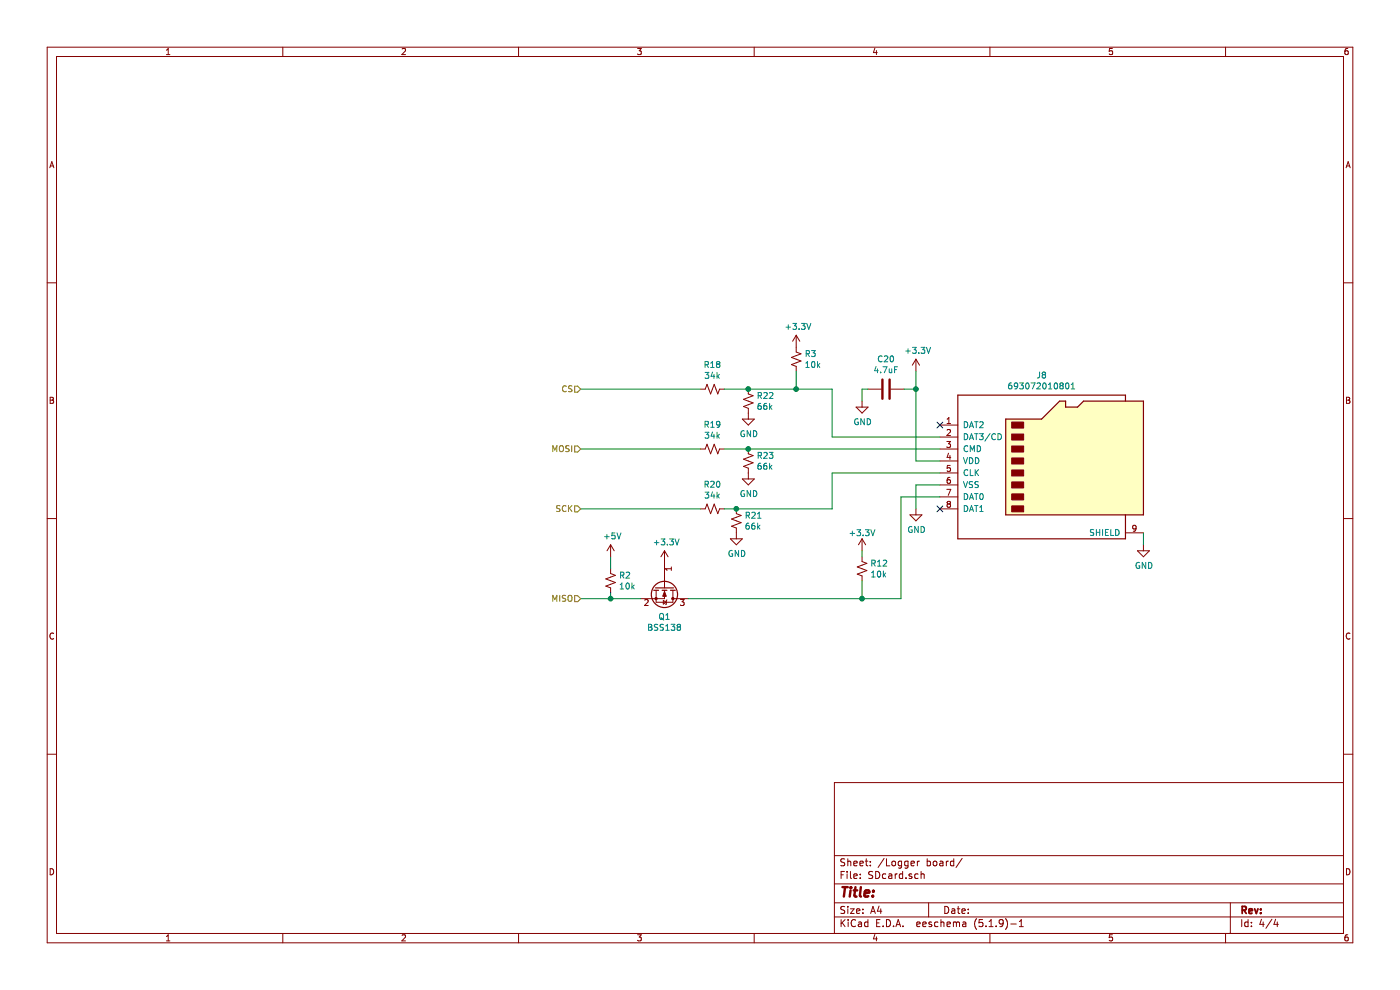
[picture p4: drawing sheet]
EESchema Schematic File Version 4
EELAYER 30 0
EELAYER END
$Descr A4 11693 8268
encoding utf-8
Sheet 4 4
Title ""
Date ""
Rev ""
Comp ""
Comment1 ""
Comment2 ""
Comment3 ""
Comment4 ""
$EndDescr
$Comp
L Connector:Micro_SD_Card J3
U 1 1
P 8750 3850
AR Path="/5B9D8C66/5B9D7E5B" Ref="J3"  Part="1" 
AR Path="/5B9D7D87/5B9D7E5B" Ref="J2"  Part="1" 
AR Path="/60A2C79F/5B9D7D87/5B9D7E5B" Ref="J9"  Part="1" 
AR Path="/60A2C79F/5B9D7E5B" Ref="J8"  Part="1" 
F 0 "J8" H 8700 4567 50  0000 C CNN
F 1 "693072010801" H 8700 4476 50  0000 C CNN
F 2 "canhw_footprints:microSD_Molex_WM6698CT-ND" H 9900 4150 50  0001 C CNN
F 3 "http://katalog.we-online.de/em/datasheet/693072010801.pdf" H 8750 3850 50  0001 C CNN
	1    8750 3850
	1    0    0    -1  
$EndComp
NoConn ~ 7850 3550
NoConn ~ 7850 4250
$Comp
L power:+3.3V #PWR020
U 1 1
P 7650 3100
AR Path="/5B9D8C66/5B9D7FBA" Ref="#PWR020"  Part="1" 
AR Path="/5B9D7D87/5B9D7FBA" Ref="#PWR017"  Part="1" 
AR Path="/60A2C79F/5B9D7D87/5B9D7FBA" Ref="#PWR074"  Part="1" 
AR Path="/60A2C79F/5B9D7FBA" Ref="#PWR057"  Part="1" 
F 0 "#PWR057" H 7650 2950 50  0001 C CNN
F 1 "+3.3V" H 7665 3273 50  0000 C CNN
F 2 "" H 7650 3100 50  0001 C CNN
F 3 "" H 7650 3100 50  0001 C CNN
	1    7650 3100
	1    0    0    -1  
$EndComp
Wire Wire Line
	7850 3850 7650 3850
Wire Wire Line
	7650 3850 7650 3250
$Comp
L Device:C C7
U 1 1
P 7400 3250
AR Path="/5B9D8C66/5B9D8023" Ref="C7"  Part="1" 
AR Path="/5B9D7D87/5B9D8023" Ref="C6"  Part="1" 
AR Path="/60A2C79F/5B9D7D87/5B9D8023" Ref="C26"  Part="1" 
AR Path="/60A2C79F/5B9D8023" Ref="C20"  Part="1" 
F 0 "C20" V 7148 3250 50  0000 C CNN
F 1 "4.7uF" V 7239 3250 50  0000 C CNN
F 2 "Capacitor_SMD:C_0805_2012Metric_Pad1.15x1.40mm_HandSolder" H 7438 3100 50  0001 C CNN
F 3 "~" H 7400 3250 50  0001 C CNN
	1    7400 3250
	0    1    1    0   
$EndComp
$Comp
L power:GND #PWR021
U 1 1
P 7200 3350
AR Path="/5B9D8C66/5B9D80DC" Ref="#PWR021"  Part="1" 
AR Path="/5B9D7D87/5B9D80DC" Ref="#PWR018"  Part="1" 
AR Path="/60A2C79F/5B9D7D87/5B9D80DC" Ref="#PWR073"  Part="1" 
AR Path="/60A2C79F/5B9D80DC" Ref="#PWR056"  Part="1" 
F 0 "#PWR056" H 7200 3100 50  0001 C CNN
F 1 "GND" H 7205 3177 50  0000 C CNN
F 2 "" H 7200 3350 50  0001 C CNN
F 3 "" H 7200 3350 50  0001 C CNN
	1    7200 3350
	1    0    0    -1  
$EndComp
Wire Wire Line
	7200 3350 7200 3250
Wire Wire Line
	7200 3250 7250 3250
Wire Wire Line
	7550 3250 7650 3250
Connection ~ 7650 3250
Wire Wire Line
	7650 3250 7650 3100
$Comp
L power:GND #PWR022
U 1 1
P 7650 4250
AR Path="/5B9D8C66/5B9D81F6" Ref="#PWR022"  Part="1" 
AR Path="/5B9D7D87/5B9D81F6" Ref="#PWR019"  Part="1" 
AR Path="/60A2C79F/5B9D7D87/5B9D81F6" Ref="#PWR075"  Part="1" 
AR Path="/60A2C79F/5B9D81F6" Ref="#PWR058"  Part="1" 
F 0 "#PWR058" H 7650 4000 50  0001 C CNN
F 1 "GND" H 7655 4077 50  0000 C CNN
F 2 "" H 7650 4250 50  0001 C CNN
F 3 "" H 7650 4250 50  0001 C CNN
	1    7650 4250
	1    0    0    -1  
$EndComp
Wire Wire Line
	7650 4250 7650 4050
Wire Wire Line
	7650 4050 7850 4050
$Comp
L power:+3.3V #PWR034
U 1 1
P 7200 4600
AR Path="/5B9D8C66/5BD90633" Ref="#PWR034"  Part="1" 
AR Path="/5B9D7D87/5BD90633" Ref="#PWR033"  Part="1" 
AR Path="/60A2C79F/5B9D7D87/5BD90633" Ref="#PWR072"  Part="1" 
AR Path="/60A2C79F/5BD90633" Ref="#PWR055"  Part="1" 
F 0 "#PWR055" H 7200 4450 50  0001 C CNN
F 1 "+3.3V" H 7200 4750 50  0000 C CNN
F 2 "" H 7200 4600 50  0001 C CNN
F 3 "" H 7200 4600 50  0001 C CNN
	1    7200 4600
	1    0    0    -1  
$EndComp
$Comp
L Device:R_Small_US R12
U 1 1
P 7200 4750
F 0 "R12" H 7268 4796 50  0000 L CNN
F 1 "10k" H 7268 4705 50  0000 L CNN
F 2 "" H 7200 4750 50  0001 C CNN
F 3 "~" H 7200 4750 50  0001 C CNN
	1    7200 4750
	1    0    0    -1  
$EndComp
Wire Wire Line
	7200 4600 7200 4650
Wire Wire Line
	7850 4150 7525 4150
Wire Wire Line
	7525 4150 7525 5000
$Comp
L Device:R_Small_US R21
U 1 1
P 6150 4350
F 0 "R21" H 6218 4396 50  0000 L CNN
F 1 "66k" H 6218 4305 50  0000 L CNN
F 2 "" H 6150 4350 50  0001 C CNN
F 3 "~" H 6150 4350 50  0001 C CNN
	1    6150 4350
	1    0    0    -1  
$EndComp
$Comp
L power:GND #PWR060
U 1 1
P 6150 4450
F 0 "#PWR060" H 6150 4200 50  0001 C CNN
F 1 "GND" H 6155 4277 50  0000 C CNN
F 2 "" H 6150 4450 50  0001 C CNN
F 3 "" H 6150 4450 50  0001 C CNN
	1    6150 4450
	1    0    0    -1  
$EndComp
$Comp
L Device:R_Small_US R20
U 1 1
P 5950 4250
F 0 "R20" V 5745 4250 50  0000 C CNN
F 1 "34k" V 5836 4250 50  0000 C CNN
F 2 "" H 5950 4250 50  0001 C CNN
F 3 "~" H 5950 4250 50  0001 C CNN
	1    5950 4250
	0    1    1    0   
$EndComp
$Comp
L Device:R_Small_US R19
U 1 1
P 5950 3750
F 0 "R19" V 5745 3750 50  0000 C CNN
F 1 "34k" V 5836 3750 50  0000 C CNN
F 2 "" H 5950 3750 50  0001 C CNN
F 3 "~" H 5950 3750 50  0001 C CNN
	1    5950 3750
	0    1    1    0   
$EndComp
$Comp
L Device:R_Small_US R23
U 1 1
P 6250 3850
F 0 "R23" H 6318 3896 50  0000 L CNN
F 1 "66k" H 6318 3805 50  0000 L CNN
F 2 "" H 6250 3850 50  0001 C CNN
F 3 "~" H 6250 3850 50  0001 C CNN
	1    6250 3850
	1    0    0    -1  
$EndComp
$Comp
L power:GND #PWR062
U 1 1
P 6250 3950
F 0 "#PWR062" H 6250 3700 50  0001 C CNN
F 1 "GND" H 6255 3777 50  0000 C CNN
F 2 "" H 6250 3950 50  0001 C CNN
F 3 "" H 6250 3950 50  0001 C CNN
	1    6250 3950
	1    0    0    -1  
$EndComp
$Comp
L Device:R_Small_US R18
U 1 1
P 5950 3250
F 0 "R18" V 5745 3250 50  0000 C CNN
F 1 "34k" V 5836 3250 50  0000 C CNN
F 2 "" H 5950 3250 50  0001 C CNN
F 3 "~" H 5950 3250 50  0001 C CNN
	1    5950 3250
	0    1    1    0   
$EndComp
$Comp
L Device:R_Small_US R22
U 1 1
P 6250 3350
F 0 "R22" H 6318 3396 50  0000 L CNN
F 1 "66k" H 6318 3305 50  0000 L CNN
F 2 "" H 6250 3350 50  0001 C CNN
F 3 "~" H 6250 3350 50  0001 C CNN
	1    6250 3350
	1    0    0    -1  
$EndComp
$Comp
L power:GND #PWR061
U 1 1
P 6250 3450
F 0 "#PWR061" H 6250 3200 50  0001 C CNN
F 1 "GND" H 6255 3277 50  0000 C CNN
F 2 "" H 6250 3450 50  0001 C CNN
F 3 "" H 6250 3450 50  0001 C CNN
	1    6250 3450
	1    0    0    -1  
$EndComp
Wire Wire Line
	7200 5000 7525 5000
$Comp
L Device:R_Small_US R3
U 1 1
P 6650 3000
F 0 "R3" H 6718 3046 50  0000 L CNN
F 1 "10k" H 6718 2955 50  0000 L CNN
F 2 "" H 6650 3000 50  0001 C CNN
F 3 "~" H 6650 3000 50  0001 C CNN
	1    6650 3000
	1    0    0    -1  
$EndComp
$Comp
L power:+3.3V #PWR017
U 1 1
P 6650 2900
F 0 "#PWR017" H 6650 2750 50  0001 C CNN
F 1 "+3.3V" H 6665 3073 50  0000 C CNN
F 2 "" H 6650 2900 50  0001 C CNN
F 3 "" H 6650 2900 50  0001 C CNN
	1    6650 2900
	1    0    0    -1  
$EndComp
Wire Wire Line
	6950 3950 7850 3950
Wire Wire Line
	6950 3950 6950 4250
Wire Wire Line
	6050 4250 6150 4250
Connection ~ 6150 4250
Wire Wire Line
	6150 4250 6950 4250
Wire Wire Line
	5850 4250 4850 4250
Wire Wire Line
	4850 3750 5850 3750
Wire Wire Line
	6050 3750 6250 3750
Connection ~ 6250 3750
Wire Wire Line
	6250 3750 7850 3750
Wire Wire Line
	7850 3650 6950 3650
Wire Wire Line
	6950 3650 6950 3250
Wire Wire Line
	6050 3250 6250 3250
Connection ~ 6250 3250
Wire Wire Line
	5850 3250 4850 3250
Wire Wire Line
	7200 4850 7200 5000
Text HLabel 4850 3250 0    50   Input ~ 0
CS
Text HLabel 4850 4250 0    50   Input ~ 0
SCK
Text HLabel 4850 3750 0    50   Input ~ 0
MOSI
Text HLabel 4850 5000 0    50   Input ~ 0
MISO
Wire Wire Line
	4850 5000 5100 5000
Connection ~ 7200 5000
Wire Wire Line
	6250 3250 6650 3250
Wire Wire Line
	6650 3100 6650 3250
Connection ~ 6650 3250
Wire Wire Line
	6650 3250 6950 3250
$Comp
L Device:Q_NMOS_GSD Q1
U 1 1
P 5550 4900
F 0 "Q1" V 5799 4900 50  0000 C CNN
F 1 "BSS138" V 5890 4900 50  0000 C CNN
F 2 "" H 5750 5000 50  0001 C CNN
F 3 "~" H 5550 4900 50  0001 C CNN
	1    5550 4900
	0    1    1    0   
$EndComp
Wire Wire Line
	5750 5000 7200 5000
$Comp
L power:+3.3V #PWR016
U 1 1
P 5550 4700
F 0 "#PWR016" H 5550 4550 50  0001 C CNN
F 1 "+3.3V" H 5565 4873 50  0000 C CNN
F 2 "" H 5550 4700 50  0001 C CNN
F 3 "" H 5550 4700 50  0001 C CNN
	1    5550 4700
	1    0    0    -1  
$EndComp
$Comp
L power:+5V #PWR015
U 1 1
P 5100 4650
F 0 "#PWR015" H 5100 4500 50  0001 C CNN
F 1 "+5V" H 5115 4823 50  0000 C CNN
F 2 "" H 5100 4650 50  0001 C CNN
F 3 "" H 5100 4650 50  0001 C CNN
	1    5100 4650
	1    0    0    -1  
$EndComp
$Comp
L Device:R_Small_US R2
U 1 1
P 5100 4850
F 0 "R2" H 5168 4896 50  0000 L CNN
F 1 "10k" H 5168 4805 50  0000 L CNN
F 2 "" H 5100 4850 50  0001 C CNN
F 3 "~" H 5100 4850 50  0001 C CNN
	1    5100 4850
	1    0    0    -1  
$EndComp
Wire Wire Line
	5100 4650 5100 4750
Wire Wire Line
	5100 4950 5100 5000
Connection ~ 5100 5000
Wire Wire Line
	5100 5000 5350 5000
$Comp
L power:GND #PWR023
U 1 1
P 9550 4550
F 0 "#PWR023" H 9550 4300 50  0001 C CNN
F 1 "GND" H 9555 4377 50  0000 C CNN
F 2 "" H 9550 4550 50  0001 C CNN
F 3 "" H 9550 4550 50  0001 C CNN
	1    9550 4550
	1    0    0    -1  
$EndComp
Wire Wire Line
	9550 4450 9550 4550
$EndSCHEMATC
